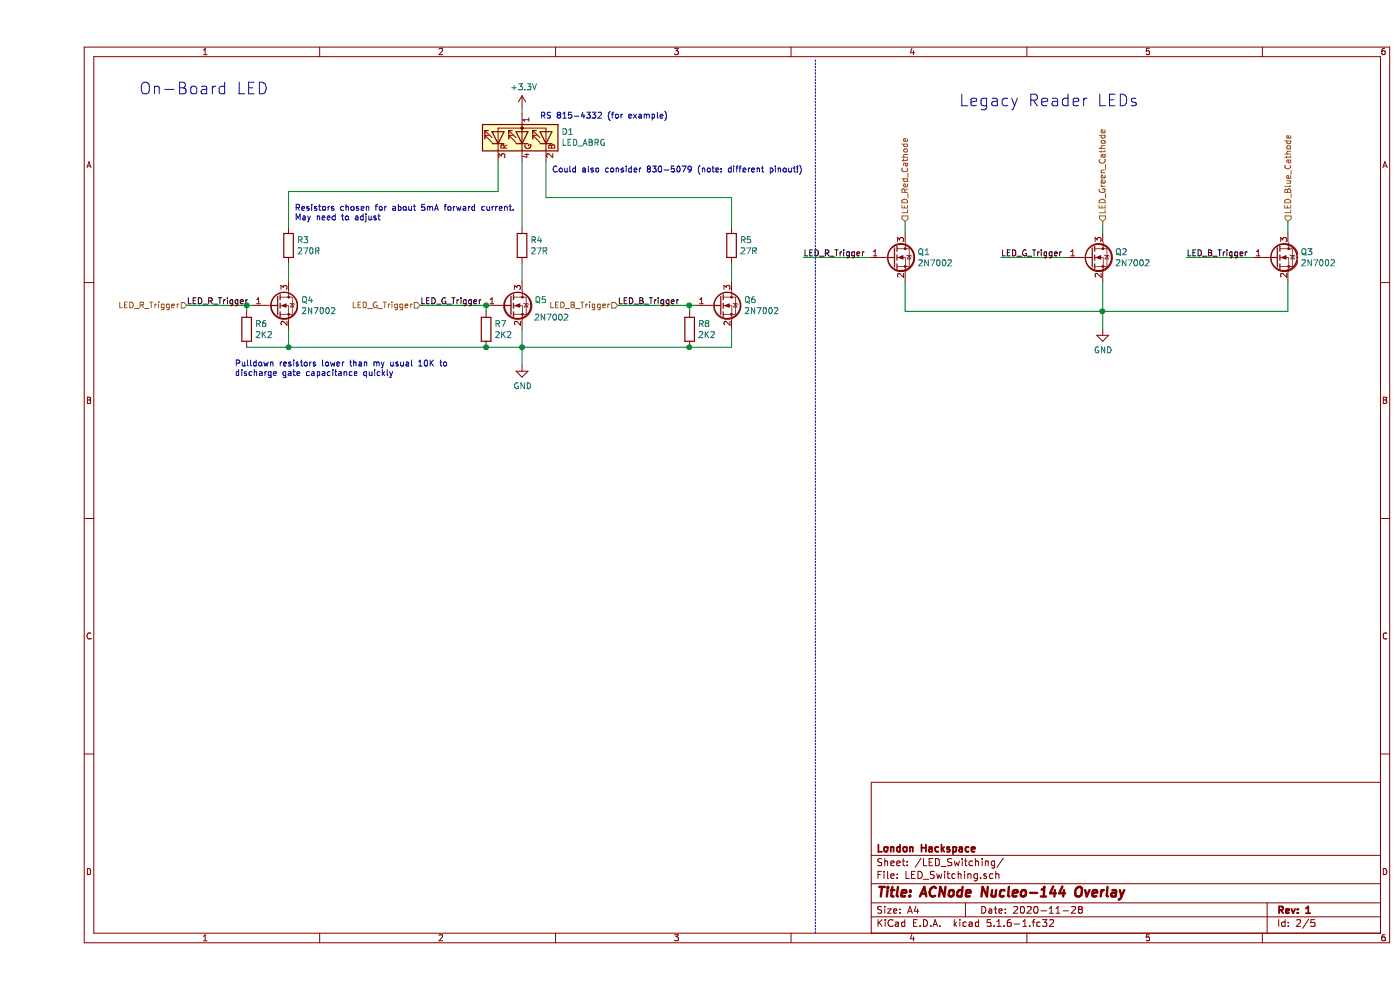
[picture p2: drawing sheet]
EESchema Schematic File Version 4
EELAYER 30 0
EELAYER END
$Descr A4 11693 8268
encoding utf-8
Sheet 2 5
Title "ACNode Nucleo-144 Overlay"
Date "2020-11-28"
Rev "1"
Comp "London Hackspace"
Comment1 ""
Comment2 ""
Comment3 ""
Comment4 ""
$EndDescr
$Comp
L Device:LED_ABRG D?
U 1 1
P 4050 1150
AR Path="/5FDB67B7" Ref="D?"  Part="1" 
AR Path="/5FDAF572/5FDB67B7" Ref="D1"  Part="1" 
F 0 "D1" V 4096 820 50  0000 R CNN
F 1 "LED_ABRG" V 4005 820 50  0000 R CNN
F 2 "ExtraParts:Wurth_3528_LED" H 4050 1150 50  0001 C CNN
F 3 "https://www.we-online.de/katalog/datasheet/150141M173100.pdf" H 4050 1150 50  0001 C CNN
	1    4050 1150
	0    -1   -1   0   
$EndComp
Text Notes 4200 1000 0    49   ~ 0
RS 815-4332 (for example)
$Comp
L power:+3.3V #PWR?
U 1 1
P 4050 900
AR Path="/5FDB67D3" Ref="#PWR?"  Part="1" 
AR Path="/5FDAF572/5FDB67D3" Ref="#PWR0119"  Part="1" 
F 0 "#PWR0119" H 4050 750 50  0001 C CNN
F 1 "+3.3V" H 4065 1073 50  0000 C CNN
F 2 "" H 4050 900 50  0001 C CNN
F 3 "" H 4050 900 50  0001 C CNN
	1    4050 900 
	1    0    0    -1  
$EndComp
Wire Wire Line
	4050 950  4050 900 
Text Notes 850  800  0    98   ~ 0
On-Board LED
$Comp
L Device:R R?
U 1 1
P 4050 2050
AR Path="/5FDCD5C9" Ref="R?"  Part="1" 
AR Path="/5FDAF572/5FDCD5C9" Ref="R4"  Part="1" 
F 0 "R4" H 4120 2096 50  0000 L CNN
F 1 "27R" H 4120 2005 50  0000 L CNN
F 2 "Resistor_SMD:R_0603_1608Metric" V 3980 2050 50  0001 C CNN
F 3 "~" H 4050 2050 50  0001 C CNN
	1    4050 2050
	1    0    0    -1  
$EndComp
$Comp
L Transistor_FET:2N7002 Q?
U 1 1
P 3950 2550
AR Path="/5FDCD5CF" Ref="Q?"  Part="1" 
AR Path="/5FDAF572/5FDCD5CF" Ref="Q5"  Part="1" 
F 0 "Q5" H 4154 2596 50  0000 L CNN
F 1 "2N7002" H 4150 2450 50  0000 L CNN
F 2 "Package_TO_SOT_SMD:SOT-23" H 4150 2475 50  0001 L CIN
F 3 "https://www.fairchildsemi.com/datasheets/2N/2N7002.pdf" H 3950 2550 50  0001 L CNN
	1    3950 2550
	1    0    0    -1  
$EndComp
$Comp
L Device:R R?
U 1 1
P 5800 2050
AR Path="/5FDCEFE5" Ref="R?"  Part="1" 
AR Path="/5FDAF572/5FDCEFE5" Ref="R5"  Part="1" 
F 0 "R5" H 5870 2096 50  0000 L CNN
F 1 "27R" H 5870 2005 50  0000 L CNN
F 2 "Resistor_SMD:R_0603_1608Metric" V 5730 2050 50  0001 C CNN
F 3 "~" H 5800 2050 50  0001 C CNN
	1    5800 2050
	1    0    0    -1  
$EndComp
$Comp
L Transistor_FET:2N7002 Q?
U 1 1
P 5700 2550
AR Path="/5FDCEFEB" Ref="Q?"  Part="1" 
AR Path="/5FDAF572/5FDCEFEB" Ref="Q6"  Part="1" 
F 0 "Q6" H 5904 2596 50  0000 L CNN
F 1 "2N7002" H 5904 2505 50  0000 L CNN
F 2 "Package_TO_SOT_SMD:SOT-23" H 5900 2475 50  0001 L CIN
F 3 "https://www.fairchildsemi.com/datasheets/2N/2N7002.pdf" H 5700 2550 50  0001 L CNN
	1    5700 2550
	1    0    0    -1  
$EndComp
Wire Wire Line
	3850 1350 3850 1600
Wire Wire Line
	4050 1900 4050 1350
Wire Wire Line
	4050 2200 4050 2350
Wire Wire Line
	4250 1350 4250 1650
Wire Wire Line
	5800 1650 5800 1900
Wire Wire Line
	5800 2200 5800 2350
$Comp
L power:GND #PWR0120
U 1 1
P 4050 3050
F 0 "#PWR0120" H 4050 2800 50  0001 C CNN
F 1 "GND" H 4055 2877 50  0000 C CNN
F 2 "" H 4050 3050 50  0001 C CNN
F 3 "" H 4050 3050 50  0001 C CNN
	1    4050 3050
	1    0    0    -1  
$EndComp
Wire Wire Line
	4050 2750 4050 2900
Connection ~ 4050 2900
Wire Wire Line
	4050 2900 4050 3050
Wire Wire Line
	5800 2750 5800 2900
$Comp
L Transistor_FET:2N7002 Q1
U 1 1
P 7150 2150
F 0 "Q1" H 7354 2196 50  0000 L CNN
F 1 "2N7002" H 7354 2105 50  0000 L CNN
F 2 "Package_TO_SOT_SMD:SOT-23" H 7350 2075 50  0001 L CIN
F 3 "https://www.fairchildsemi.com/datasheets/2N/2N7002.pdf" H 7150 2150 50  0001 L CNN
	1    7150 2150
	1    0    0    -1  
$EndComp
$Comp
L Transistor_FET:2N7002 Q2
U 1 1
P 8800 2150
F 0 "Q2" H 9004 2196 50  0000 L CNN
F 1 "2N7002" H 9004 2105 50  0000 L CNN
F 2 "Package_TO_SOT_SMD:SOT-23" H 9000 2075 50  0001 L CIN
F 3 "https://www.fairchildsemi.com/datasheets/2N/2N7002.pdf" H 8800 2150 50  0001 L CNN
	1    8800 2150
	1    0    0    -1  
$EndComp
$Comp
L Transistor_FET:2N7002 Q3
U 1 1
P 10350 2150
F 0 "Q3" H 10554 2196 50  0000 L CNN
F 1 "2N7002" H 10554 2105 50  0000 L CNN
F 2 "Package_TO_SOT_SMD:SOT-23" H 10550 2075 50  0001 L CIN
F 3 "https://www.fairchildsemi.com/datasheets/2N/2N7002.pdf" H 10350 2150 50  0001 L CNN
	1    10350 2150
	1    0    0    -1  
$EndComp
$Comp
L power:GND #PWR0121
U 1 1
P 8900 2750
F 0 "#PWR0121" H 8900 2500 50  0001 C CNN
F 1 "GND" H 8905 2577 50  0000 C CNN
F 2 "" H 8900 2750 50  0001 C CNN
F 3 "" H 8900 2750 50  0001 C CNN
	1    8900 2750
	1    0    0    -1  
$EndComp
Text Notes 7700 900  0    98   ~ 0
Legacy Reader LEDs
Wire Wire Line
	7250 2350 7250 2600
Wire Wire Line
	10450 2600 10450 2350
Wire Wire Line
	2100 2750 2100 2900
Wire Wire Line
	2100 2200 2100 2350
Wire Wire Line
	2100 1600 2100 1900
$Comp
L Transistor_FET:2N7002 Q?
U 1 1
P 2000 2550
AR Path="/5FDB67DA" Ref="Q?"  Part="1" 
AR Path="/5FDAF572/5FDB67DA" Ref="Q4"  Part="1" 
F 0 "Q4" H 2204 2596 50  0000 L CNN
F 1 "2N7002" H 2204 2505 50  0000 L CNN
F 2 "Package_TO_SOT_SMD:SOT-23" H 2200 2475 50  0001 L CIN
F 3 "https://www.fairchildsemi.com/datasheets/2N/2N7002.pdf" H 2000 2550 50  0001 L CNN
	1    2000 2550
	1    0    0    -1  
$EndComp
$Comp
L Device:R R?
U 1 1
P 2100 2050
AR Path="/5FDB67BE" Ref="R?"  Part="1" 
AR Path="/5FDAF572/5FDB67BE" Ref="R3"  Part="1" 
F 0 "R3" H 2170 2096 50  0000 L CNN
F 1 "270R" H 2170 2005 50  0000 L CNN
F 2 "Resistor_SMD:R_0603_1608Metric" V 2030 2050 50  0001 C CNN
F 3 "~" H 2100 2050 50  0001 C CNN
	1    2100 2050
	1    0    0    -1  
$EndComp
Wire Wire Line
	3750 2550 3200 2550
Wire Wire Line
	3850 1600 2100 1600
Wire Wire Line
	4050 2900 3750 2900
Wire Wire Line
	4250 1650 5800 1650
Text Label 4850 2550 0    49   ~ 0
LED_B_Trigger
Text Label 3200 2550 0    49   ~ 0
LED_G_Trigger
Text Label 1250 2550 0    49   ~ 0
LED_R_Trigger
Wire Wire Line
	1800 2550 1750 2550
Wire Wire Line
	5500 2550 5450 2550
Wire Wire Line
	10450 1950 10450 1850
Wire Wire Line
	8900 1950 8900 1850
Wire Wire Line
	7250 1950 7250 1850
Text Label 6400 2150 0    49   ~ 0
LED_R_Trigger
Text Label 8050 2150 0    49   ~ 0
LED_G_Trigger
Text Label 9600 2150 0    49   ~ 0
LED_B_Trigger
Wire Wire Line
	8900 2350 8900 2600
Wire Wire Line
	10450 2600 8900 2600
Connection ~ 8900 2600
Wire Wire Line
	8900 2600 8900 2750
Wire Wire Line
	8900 2600 7250 2600
Wire Wire Line
	10150 2150 9600 2150
Wire Wire Line
	8600 2150 8050 2150
Wire Wire Line
	6950 2150 6400 2150
$Comp
L Device:R R6
U 1 1
P 1750 2750
F 0 "R6" H 1820 2796 50  0000 L CNN
F 1 "2K2" H 1820 2705 50  0000 L CNN
F 2 "Resistor_SMD:R_0603_1608Metric" V 1680 2750 50  0001 C CNN
F 3 "~" H 1750 2750 50  0001 C CNN
	1    1750 2750
	1    0    0    -1  
$EndComp
Wire Wire Line
	2100 2900 1750 2900
Connection ~ 2100 2900
Wire Wire Line
	1750 2600 1750 2550
Connection ~ 1750 2550
Wire Wire Line
	1750 2550 1250 2550
$Comp
L Device:R R7
U 1 1
P 3750 2750
F 0 "R7" H 3820 2796 50  0000 L CNN
F 1 "2K2" H 3820 2705 50  0000 L CNN
F 2 "Resistor_SMD:R_0603_1608Metric" V 3680 2750 50  0001 C CNN
F 3 "~" H 3750 2750 50  0001 C CNN
	1    3750 2750
	1    0    0    -1  
$EndComp
Connection ~ 3750 2900
Wire Wire Line
	3750 2600 3750 2550
Connection ~ 3750 2550
$Comp
L Device:R R8
U 1 1
P 5450 2750
F 0 "R8" H 5520 2796 50  0000 L CNN
F 1 "2K2" H 5520 2705 50  0000 L CNN
F 2 "Resistor_SMD:R_0603_1608Metric" V 5380 2750 50  0001 C CNN
F 3 "~" H 5450 2750 50  0001 C CNN
	1    5450 2750
	1    0    0    -1  
$EndComp
Wire Wire Line
	5450 2900 5800 2900
Wire Wire Line
	5450 2600 5450 2550
Connection ~ 5450 2550
Wire Wire Line
	5450 2550 4850 2550
Text Notes 1650 3150 0    49   ~ 0
Pulldown resistors lower than my usual 10K to \ndischarge gate capacitance quickly
Wire Wire Line
	2100 2900 3750 2900
Wire Wire Line
	5450 2900 4050 2900
Connection ~ 5450 2900
Wire Notes Line
	6500 500  6500 7800
Text Notes 4300 1450 0    49   ~ 0
Could also consider 830-5079 (note: different pinout!)
Text Notes 2150 1850 0    49   ~ 0
Resistors chosen for about 5mA forward current.\nMay need to adjust
Text HLabel 1250 2550 0    49   Input ~ 0
LED_R_Trigger
Text HLabel 3200 2550 0    49   Input ~ 0
LED_G_Trigger
Text HLabel 4850 2550 0    49   Input ~ 0
LED_B_Trigger
Text HLabel 7250 1850 1    49   Input ~ 0
LED_Red_Cathode
Text HLabel 8900 1850 1    49   Input ~ 0
LED_Green_Cathode
Text HLabel 10450 1850 1    49   Input ~ 0
LED_Blue_Cathode
$EndSCHEMATC
